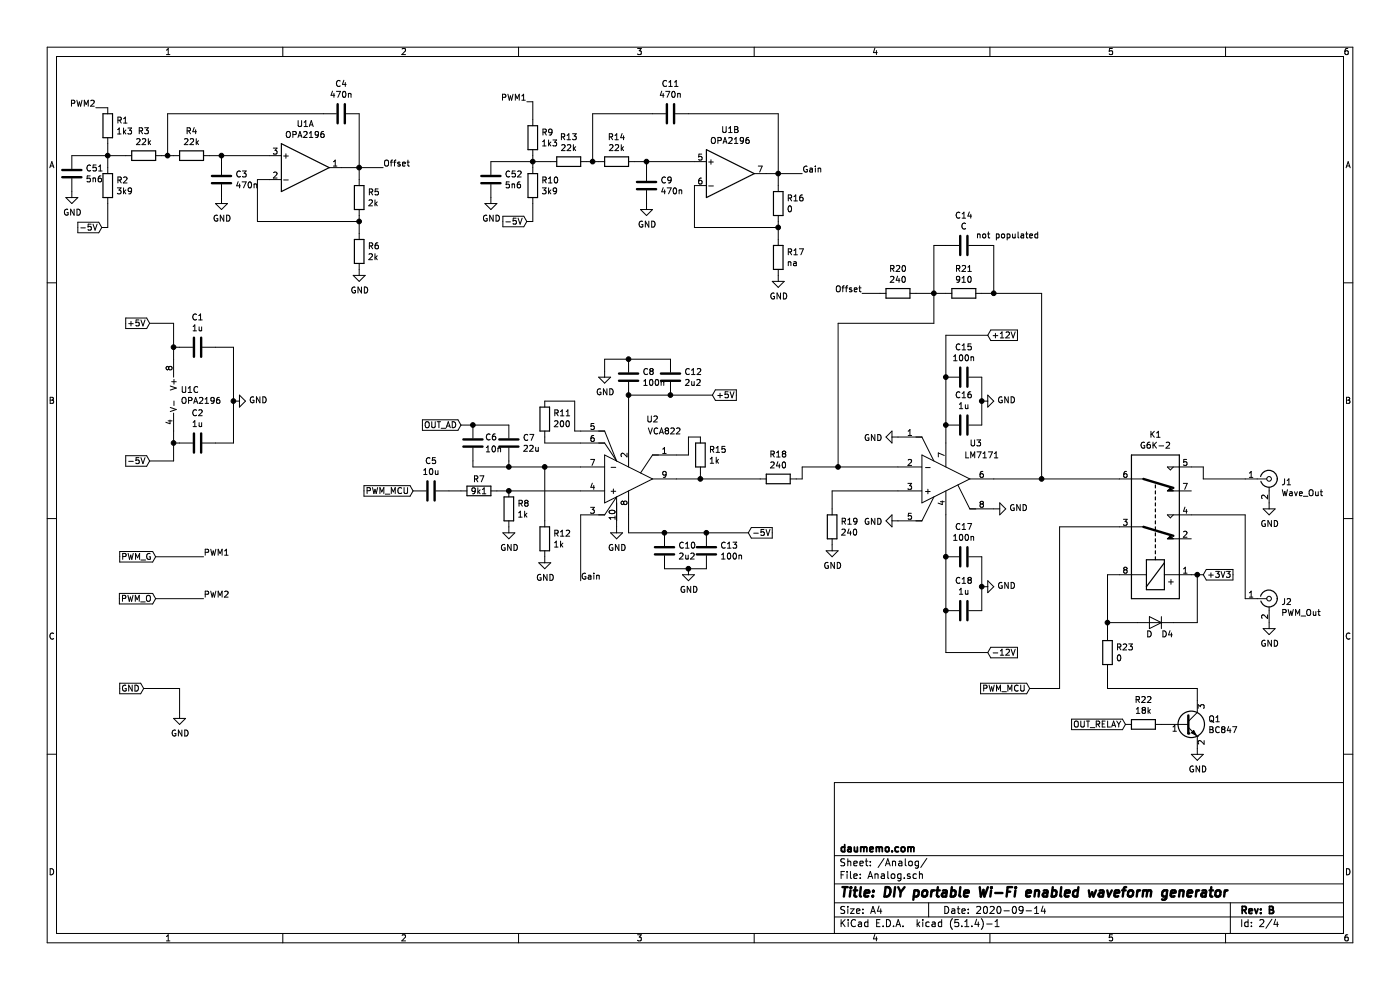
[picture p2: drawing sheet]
EESchema Schematic File Version 4
LIBS:FinalPCB-cache
EELAYER 30 0
EELAYER END
$Descr A4 11693 8268
encoding utf-8
Sheet 2 4
Title "DIY portable Wi-Fi enabled waveform generator"
Date "2020-09-14"
Rev "B"
Comp "daumemo.com"
Comment1 ""
Comment2 ""
Comment3 ""
Comment4 ""
$EndDescr
$Comp
L Amplifier_Operational:OPA2134 U1
U 1 1
P 2550 1400
F 0 "U1" H 2550 1767 50  0000 C CNN
F 1 "OPA2196" H 2550 1676 50  0000 C CNN
F 2 "Housings_SOIC:SOIC-8_3.9x4.9mm_Pitch1.27mm" H 2550 1400 50  0001 C CNN
F 3 "http://www.ti.com/lit/ds/symlink/opa134.pdf" H 2550 1400 50  0001 C CNN
	1    2550 1400
	1    0    0    -1  
$EndComp
$Comp
L Amplifier_Operational:OPA2134 U1
U 3 1
P 1550 3300
F 0 "U1" H 1508 3346 50  0000 L CNN
F 1 "OPA2196" H 1508 3255 50  0000 L CNN
F 2 "Housings_SOIC:SOIC-8_3.9x4.9mm_Pitch1.27mm" H 1550 3300 50  0001 C CNN
F 3 "http://www.ti.com/lit/ds/symlink/opa134.pdf" H 1550 3300 50  0001 C CNN
	3    1550 3300
	1    0    0    -1  
$EndComp
$Comp
L FinalPCB-rescue:LM7171-Users U?
U 1 1
P 7900 4000
AR Path="/5D8BDCD3" Ref="U?"  Part="1" 
AR Path="/5E861099/5D8BDCD3" Ref="U3"  Part="1" 
F 0 "U3" H 8150 4300 50  0000 C CNN
F 1 "LM7171" H 8200 4200 50  0000 C CNN
F 2 "Housings_SOIC:SOIC-8_3.9x4.9mm_Pitch1.27mm" H 7900 4000 50  0001 C CNN
F 3 "" H 7900 4000 50  0001 C CNN
	1    7900 4000
	1    0    0    -1  
$EndComp
$Comp
L FinalPCB-rescue:VCA822-Users U?
U 1 1
P 5250 4000
AR Path="/5D8C1D7A" Ref="U?"  Part="1" 
AR Path="/5E861099/5D8C1D7A" Ref="U2"  Part="1" 
F 0 "U2" H 5450 4500 50  0000 C CNN
F 1 "VCA822" H 5550 4400 50  0000 C CNN
F 2 "Housings_SSOP:MSOP-10_3x3mm_Pitch0.5mm" H 5250 4000 50  0001 C CNN
F 3 "" H 5250 4000 50  0001 C CNN
	1    5250 4000
	1    0    0    -1  
$EndComp
$Comp
L Device:R R11
U 1 1
P 4550 3500
F 0 "R11" H 4480 3454 50  0000 R CNN
F 1 "200" H 4480 3545 50  0000 R CNN
F 2 "Resistors_SMD:R_0603" V 4480 3500 50  0001 C CNN
F 3 "~" H 4550 3500 50  0001 C CNN
	1    4550 3500
	-1   0    0    1   
$EndComp
Wire Wire Line
	4550 3650 4550 3700
Wire Wire Line
	4550 3700 4850 3700
Wire Wire Line
	4850 3600 4800 3600
Wire Wire Line
	4800 3600 4800 3350
Wire Wire Line
	4800 3350 4550 3350
$Comp
L Device:R R15
U 1 1
P 5850 3800
F 0 "R15" H 5920 3846 50  0000 L CNN
F 1 "1k" H 5920 3755 50  0000 L CNN
F 2 "Resistors_SMD:R_0603" V 5780 3800 50  0001 C CNN
F 3 "~" H 5850 3800 50  0001 C CNN
	1    5850 3800
	1    0    0    -1  
$EndComp
Wire Wire Line
	5650 3800 5750 3800
Wire Wire Line
	5750 3800 5750 3650
Wire Wire Line
	5750 3650 5850 3650
Wire Wire Line
	5850 3950 5850 4000
Wire Wire Line
	5850 4000 5650 4000
$Comp
L power:GND #PWR08
U 1 1
P 5150 4400
F 0 "#PWR08" H 5150 4150 50  0001 C CNN
F 1 "GND" H 5155 4227 50  0000 C CNN
F 2 "" H 5150 4400 50  0001 C CNN
F 3 "" H 5150 4400 50  0001 C CNN
	1    5150 4400
	1    0    0    -1  
$EndComp
$Comp
L Device:R R18
U 1 1
P 6500 4000
F 0 "R18" V 6293 4000 50  0000 C CNN
F 1 "240" V 6384 4000 50  0000 C CNN
F 2 "Resistors_SMD:R_0603" V 6430 4000 50  0001 C CNN
F 3 "~" H 6500 4000 50  0001 C CNN
	1    6500 4000
	0    1    1    0   
$EndComp
$Comp
L power:GND #PWR013
U 1 1
P 7500 3650
F 0 "#PWR013" H 7500 3400 50  0001 C CNN
F 1 "GND" V 7505 3522 50  0000 R CNN
F 2 "" H 7500 3650 50  0001 C CNN
F 3 "" H 7500 3650 50  0001 C CNN
	1    7500 3650
	0    1    1    0   
$EndComp
$Comp
L power:GND #PWR014
U 1 1
P 7500 4350
F 0 "#PWR014" H 7500 4100 50  0001 C CNN
F 1 "GND" V 7505 4222 50  0000 R CNN
F 2 "" H 7500 4350 50  0001 C CNN
F 3 "" H 7500 4350 50  0001 C CNN
	1    7500 4350
	0    1    1    0   
$EndComp
$Comp
L power:GND #PWR017
U 1 1
P 8300 4250
F 0 "#PWR017" H 8300 4000 50  0001 C CNN
F 1 "GND" V 8305 4122 50  0000 R CNN
F 2 "" H 8300 4250 50  0001 C CNN
F 3 "" H 8300 4250 50  0001 C CNN
	1    8300 4250
	0    -1   -1   0   
$EndComp
$Comp
L Device:C C16
U 1 1
P 8050 3550
F 0 "C16" V 7798 3550 50  0000 C CNN
F 1 "1u" V 7889 3550 50  0000 C CNN
F 2 "Capacitors_SMD:C_0603" H 8088 3400 50  0001 C CNN
F 3 "~" H 8050 3550 50  0001 C CNN
	1    8050 3550
	0    1    1    0   
$EndComp
$Comp
L Device:C C15
U 1 1
P 8050 3150
F 0 "C15" V 7798 3150 50  0000 C CNN
F 1 "100n" V 7889 3150 50  0000 C CNN
F 2 "Capacitors_SMD:C_0603" H 8088 3000 50  0001 C CNN
F 3 "~" H 8050 3150 50  0001 C CNN
	1    8050 3150
	0    1    1    0   
$EndComp
$Comp
L Device:C C17
U 1 1
P 8050 4650
F 0 "C17" V 7798 4650 50  0000 C CNN
F 1 "100n" V 7889 4650 50  0000 C CNN
F 2 "Capacitors_SMD:C_0603" H 8088 4500 50  0001 C CNN
F 3 "~" H 8050 4650 50  0001 C CNN
	1    8050 4650
	0    1    1    0   
$EndComp
$Comp
L Device:C C18
U 1 1
P 8050 5100
F 0 "C18" V 7798 5100 50  0000 C CNN
F 1 "1u" V 7889 5100 50  0000 C CNN
F 2 "Capacitors_SMD:C_0603" H 8088 4950 50  0001 C CNN
F 3 "~" H 8050 5100 50  0001 C CNN
	1    8050 5100
	0    1    1    0   
$EndComp
Wire Wire Line
	7900 3700 7900 3550
Wire Wire Line
	7900 3550 7900 3150
Connection ~ 7900 3550
Wire Wire Line
	7900 4300 7900 4650
Wire Wire Line
	7900 4650 7900 5100
Connection ~ 7900 4650
Wire Wire Line
	7900 5100 7900 5450
Connection ~ 7900 5100
Connection ~ 7900 3150
Wire Wire Line
	8200 3150 8200 3350
Wire Wire Line
	8200 4650 8200 4900
$Comp
L power:GND #PWR016
U 1 1
P 8200 4900
F 0 "#PWR016" H 8200 4650 50  0001 C CNN
F 1 "GND" V 8205 4772 50  0000 R CNN
F 2 "" H 8200 4900 50  0001 C CNN
F 3 "" H 8200 4900 50  0001 C CNN
	1    8200 4900
	0    -1   -1   0   
$EndComp
Connection ~ 8200 4900
Wire Wire Line
	8200 4900 8200 5100
$Comp
L power:GND #PWR015
U 1 1
P 8200 3350
F 0 "#PWR015" H 8200 3100 50  0001 C CNN
F 1 "GND" V 8205 3222 50  0000 R CNN
F 2 "" H 8200 3350 50  0001 C CNN
F 3 "" H 8200 3350 50  0001 C CNN
	1    8200 3350
	0    -1   -1   0   
$EndComp
Connection ~ 8200 3350
Wire Wire Line
	8200 3350 8200 3550
$Comp
L Device:R R19
U 1 1
P 6950 4400
F 0 "R19" H 7020 4446 50  0000 L CNN
F 1 "240" H 7020 4355 50  0000 L CNN
F 2 "Resistors_SMD:R_0603" V 6880 4400 50  0001 C CNN
F 3 "~" H 6950 4400 50  0001 C CNN
	1    6950 4400
	1    0    0    -1  
$EndComp
Wire Wire Line
	6950 4250 6950 4100
Wire Wire Line
	6950 4100 7500 4100
$Comp
L power:GND #PWR012
U 1 1
P 6950 4550
F 0 "#PWR012" H 6950 4300 50  0001 C CNN
F 1 "GND" H 6955 4377 50  0000 C CNN
F 2 "" H 6950 4550 50  0001 C CNN
F 3 "" H 6950 4550 50  0001 C CNN
	1    6950 4550
	1    0    0    -1  
$EndComp
Connection ~ 5850 4000
Wire Wire Line
	6650 4000 6700 4000
Wire Wire Line
	6700 4000 6700 3900
Wire Wire Line
	6700 3900 7000 3900
$Comp
L Device:R R20
U 1 1
P 7500 2450
F 0 "R20" V 7293 2450 50  0000 C CNN
F 1 "240" V 7384 2450 50  0000 C CNN
F 2 "Resistors_SMD:R_0603" V 7430 2450 50  0001 C CNN
F 3 "~" H 7500 2450 50  0001 C CNN
	1    7500 2450
	0    1    1    0   
$EndComp
$Comp
L Device:R R21
U 1 1
P 8050 2450
F 0 "R21" V 7843 2450 50  0000 C CNN
F 1 "910" V 7934 2450 50  0000 C CNN
F 2 "Resistors_SMD:R_0603" V 7980 2450 50  0001 C CNN
F 3 "~" H 8050 2450 50  0001 C CNN
	1    8050 2450
	0    1    1    0   
$EndComp
$Comp
L Device:C C14
U 1 1
P 8050 2050
F 0 "C14" V 7798 2050 50  0000 C CNN
F 1 "C" V 7889 2050 50  0000 C CNN
F 2 "Capacitors_SMD:C_0603" H 8088 1900 50  0001 C CNN
F 3 "~" H 8050 2050 50  0001 C CNN
	1    8050 2050
	0    1    1    0   
$EndComp
Wire Wire Line
	7900 2050 7800 2050
Wire Wire Line
	7800 2050 7800 2450
Wire Wire Line
	7800 2450 7900 2450
Wire Wire Line
	7800 2450 7650 2450
Connection ~ 7800 2450
Wire Wire Line
	8200 2450 8300 2450
Wire Wire Line
	8300 2450 8300 2050
Wire Wire Line
	8300 2050 8200 2050
Wire Wire Line
	8300 2450 8700 2450
Wire Wire Line
	8700 2450 8700 4000
Wire Wire Line
	8700 4000 8300 4000
Connection ~ 8300 2450
Wire Wire Line
	7350 2450 7200 2450
Wire Wire Line
	7800 2450 7800 2700
Wire Wire Line
	7800 2700 7000 2700
Wire Wire Line
	7000 2700 7000 3900
Connection ~ 7000 3900
Wire Wire Line
	7000 3900 7500 3900
$Comp
L Device:C C10
U 1 1
P 5550 4600
F 0 "C10" H 5665 4646 50  0000 L CNN
F 1 "2u2" H 5665 4555 50  0000 L CNN
F 2 "Capacitors_SMD:C_0603" H 5588 4450 50  0001 C CNN
F 3 "~" H 5550 4600 50  0001 C CNN
	1    5550 4600
	1    0    0    -1  
$EndComp
$Comp
L Device:C C13
U 1 1
P 5900 4600
F 0 "C13" H 6015 4646 50  0000 L CNN
F 1 "100n" H 6015 4555 50  0000 L CNN
F 2 "Capacitors_SMD:C_0603" H 5938 4450 50  0001 C CNN
F 3 "~" H 5900 4600 50  0001 C CNN
	1    5900 4600
	1    0    0    -1  
$EndComp
Wire Wire Line
	5250 4300 5250 4450
Wire Wire Line
	5250 4450 5550 4450
Wire Wire Line
	5550 4450 5900 4450
Connection ~ 5550 4450
Wire Wire Line
	5900 4450 6250 4450
Connection ~ 5900 4450
Wire Wire Line
	5900 4750 5750 4750
$Comp
L power:GND #PWR010
U 1 1
P 5750 4750
F 0 "#PWR010" H 5750 4500 50  0001 C CNN
F 1 "GND" H 5755 4577 50  0000 C CNN
F 2 "" H 5750 4750 50  0001 C CNN
F 3 "" H 5750 4750 50  0001 C CNN
	1    5750 4750
	1    0    0    -1  
$EndComp
Connection ~ 5750 4750
Wire Wire Line
	5750 4750 5550 4750
$Comp
L Device:C C8
U 1 1
P 5250 3150
F 0 "C8" H 5365 3196 50  0000 L CNN
F 1 "100n" H 5365 3105 50  0000 L CNN
F 2 "Capacitors_SMD:C_0603" H 5288 3000 50  0001 C CNN
F 3 "~" H 5250 3150 50  0001 C CNN
	1    5250 3150
	1    0    0    -1  
$EndComp
$Comp
L Device:C C12
U 1 1
P 5600 3150
F 0 "C12" H 5715 3196 50  0000 L CNN
F 1 "2u2" H 5715 3105 50  0000 L CNN
F 2 "Capacitors_SMD:C_0603" H 5638 3000 50  0001 C CNN
F 3 "~" H 5600 3150 50  0001 C CNN
	1    5600 3150
	1    0    0    -1  
$EndComp
Wire Wire Line
	5250 3300 5600 3300
Wire Wire Line
	5250 3300 5250 3700
Connection ~ 5250 3300
Wire Wire Line
	5600 3300 5950 3300
Connection ~ 5600 3300
Wire Wire Line
	5600 3000 5250 3000
Wire Wire Line
	5250 3000 5050 3000
Wire Wire Line
	5050 3000 5050 3100
Connection ~ 5250 3000
$Comp
L power:GND #PWR07
U 1 1
P 5050 3100
F 0 "#PWR07" H 5050 2850 50  0001 C CNN
F 1 "GND" H 5055 2927 50  0000 C CNN
F 2 "" H 5050 3100 50  0001 C CNN
F 3 "" H 5050 3100 50  0001 C CNN
	1    5050 3100
	1    0    0    -1  
$EndComp
$Comp
L Device:R R5
U 1 1
P 3000 1650
F 0 "R5" H 3070 1696 50  0000 L CNN
F 1 "2k" H 3070 1605 50  0000 L CNN
F 2 "Resistors_SMD:R_0603" V 2930 1650 50  0001 C CNN
F 3 "~" H 3000 1650 50  0001 C CNN
	1    3000 1650
	1    0    0    -1  
$EndComp
$Comp
L Device:R R6
U 1 1
P 3000 2100
F 0 "R6" H 3070 2146 50  0000 L CNN
F 1 "2k" H 3070 2055 50  0000 L CNN
F 2 "Resistors_SMD:R_0603" V 2930 2100 50  0001 C CNN
F 3 "~" H 3000 2100 50  0001 C CNN
	1    3000 2100
	1    0    0    -1  
$EndComp
$Comp
L Device:C C4
U 1 1
P 2850 950
F 0 "C4" V 2598 950 50  0000 C CNN
F 1 "470n" V 2689 950 50  0000 C CNN
F 2 "Capacitors_SMD:C_0603" H 2888 800 50  0001 C CNN
F 3 "~" H 2850 950 50  0001 C CNN
	1    2850 950 
	0    1    1    0   
$EndComp
$Comp
L Device:C C3
U 1 1
P 1850 1500
F 0 "C3" H 1965 1546 50  0000 L CNN
F 1 "470n" H 1965 1455 50  0000 L CNN
F 2 "Capacitors_SMD:C_0603" H 1888 1350 50  0001 C CNN
F 3 "~" H 1850 1500 50  0001 C CNN
	1    1850 1500
	1    0    0    -1  
$EndComp
$Comp
L Device:R R4
U 1 1
P 1600 1300
F 0 "R4" V 1393 1300 50  0000 C CNN
F 1 "22k" V 1484 1300 50  0000 C CNN
F 2 "Resistors_SMD:R_0603" V 1530 1300 50  0001 C CNN
F 3 "~" H 1600 1300 50  0001 C CNN
	1    1600 1300
	0    1    1    0   
$EndComp
$Comp
L Device:R R3
U 1 1
P 1200 1300
F 0 "R3" V 993 1300 50  0000 C CNN
F 1 "22k" V 1084 1300 50  0000 C CNN
F 2 "Resistors_SMD:R_0603" V 1130 1300 50  0001 C CNN
F 3 "~" H 1200 1300 50  0001 C CNN
	1    1200 1300
	0    1    1    0   
$EndComp
Wire Wire Line
	1050 1300 900  1300
Wire Wire Line
	1350 1300 1400 1300
Wire Wire Line
	1750 1300 1850 1300
Wire Wire Line
	1850 1300 1850 1350
Wire Wire Line
	2250 1300 1850 1300
Connection ~ 1850 1300
$Comp
L power:GND #PWR02
U 1 1
P 1850 1650
F 0 "#PWR02" H 1850 1400 50  0001 C CNN
F 1 "GND" H 1855 1477 50  0000 C CNN
F 2 "" H 1850 1650 50  0001 C CNN
F 3 "" H 1850 1650 50  0001 C CNN
	1    1850 1650
	1    0    0    -1  
$EndComp
Wire Wire Line
	1400 1300 1400 950 
Wire Wire Line
	1400 950  2700 950 
Connection ~ 1400 1300
Wire Wire Line
	1400 1300 1450 1300
Wire Wire Line
	3000 950  3000 1400
Wire Wire Line
	3000 1400 2850 1400
Wire Wire Line
	3000 1500 3000 1400
Connection ~ 3000 1400
Wire Wire Line
	3000 1400 3200 1400
Wire Wire Line
	3000 1800 3000 1850
Wire Wire Line
	3000 1850 2150 1850
Wire Wire Line
	2150 1850 2150 1500
Wire Wire Line
	2150 1500 2250 1500
Connection ~ 3000 1850
Wire Wire Line
	3000 1850 3000 1950
$Comp
L power:GND #PWR04
U 1 1
P 3000 2250
F 0 "#PWR04" H 3000 2000 50  0001 C CNN
F 1 "GND" H 3005 2077 50  0000 C CNN
F 2 "" H 3000 2250 50  0001 C CNN
F 3 "" H 3000 2250 50  0001 C CNN
	1    3000 2250
	1    0    0    -1  
$EndComp
Text Label 6700 1450 0    50   ~ 0
Gain
Text Label 4400 850  2    50   ~ 0
PWM1
$Comp
L Device:C C1
U 1 1
P 1650 2900
F 0 "C1" V 1398 2900 50  0000 C CNN
F 1 "1u" V 1489 2900 50  0000 C CNN
F 2 "Capacitors_SMD:C_0603" H 1688 2750 50  0001 C CNN
F 3 "~" H 1650 2900 50  0001 C CNN
	1    1650 2900
	0    1    1    0   
$EndComp
$Comp
L Device:C C2
U 1 1
P 1650 3700
F 0 "C2" V 1398 3700 50  0000 C CNN
F 1 "1u" V 1489 3700 50  0000 C CNN
F 2 "Capacitors_SMD:C_0603" H 1688 3550 50  0001 C CNN
F 3 "~" H 1650 3700 50  0001 C CNN
	1    1650 3700
	0    1    1    0   
$EndComp
Wire Wire Line
	1450 3000 1450 2900
Wire Wire Line
	1450 2900 1500 2900
Wire Wire Line
	1450 2900 1450 2700
Connection ~ 1450 2900
Wire Wire Line
	1500 3700 1450 3700
Wire Wire Line
	1450 3700 1450 3600
Wire Wire Line
	1450 3700 1450 3850
Connection ~ 1450 3700
Wire Wire Line
	1800 3700 1950 3700
Wire Wire Line
	1950 3700 1950 3350
Wire Wire Line
	1950 2900 1800 2900
$Comp
L power:GND #PWR03
U 1 1
P 1950 3350
F 0 "#PWR03" H 1950 3100 50  0001 C CNN
F 1 "GND" V 1955 3222 50  0000 R CNN
F 2 "" H 1950 3350 50  0001 C CNN
F 3 "" H 1950 3350 50  0001 C CNN
	1    1950 3350
	0    -1   -1   0   
$EndComp
Connection ~ 1950 3350
Wire Wire Line
	1950 3350 1950 2900
Wire Wire Line
	1250 2700 1450 2700
Wire Wire Line
	1450 3850 1250 3850
Wire Wire Line
	1300 4650 1700 4650
Wire Wire Line
	1300 5000 1700 5000
Text Label 1700 4650 0    50   ~ 0
PWM1
Text Label 1700 5000 0    50   ~ 0
PWM2
$Comp
L Amplifier_Operational:OPA2134 U1
U 2 1
P 6100 1450
F 0 "U1" H 6100 1817 50  0000 C CNN
F 1 "OPA2196" H 6100 1726 50  0000 C CNN
F 2 "Housings_SOIC:SOIC-8_3.9x4.9mm_Pitch1.27mm" H 6100 1450 50  0001 C CNN
F 3 "http://www.ti.com/lit/ds/symlink/opa134.pdf" H 6100 1450 50  0001 C CNN
	2    6100 1450
	1    0    0    -1  
$EndComp
$Comp
L Device:R R16
U 1 1
P 6500 1700
F 0 "R16" H 6570 1746 50  0000 L CNN
F 1 "0" H 6570 1655 50  0000 L CNN
F 2 "Resistors_SMD:R_0603" V 6430 1700 50  0001 C CNN
F 3 "~" H 6500 1700 50  0001 C CNN
	1    6500 1700
	1    0    0    -1  
$EndComp
$Comp
L Device:R R17
U 1 1
P 6500 2150
F 0 "R17" H 6570 2196 50  0000 L CNN
F 1 "na" H 6570 2105 50  0000 L CNN
F 2 "Resistors_SMD:R_0603" V 6430 2150 50  0001 C CNN
F 3 "~" H 6500 2150 50  0001 C CNN
	1    6500 2150
	1    0    0    -1  
$EndComp
$Comp
L power:GND #PWR011
U 1 1
P 6500 2300
F 0 "#PWR011" H 6500 2050 50  0001 C CNN
F 1 "GND" H 6505 2127 50  0000 C CNN
F 2 "" H 6500 2300 50  0001 C CNN
F 3 "" H 6500 2300 50  0001 C CNN
	1    6500 2300
	1    0    0    -1  
$EndComp
$Comp
L Device:C C9
U 1 1
P 5400 1550
F 0 "C9" H 5515 1596 50  0000 L CNN
F 1 "470n" H 5515 1505 50  0000 L CNN
F 2 "Capacitors_SMD:C_0603" H 5438 1400 50  0001 C CNN
F 3 "~" H 5400 1550 50  0001 C CNN
	1    5400 1550
	1    0    0    -1  
$EndComp
$Comp
L Device:R R14
U 1 1
P 5150 1350
F 0 "R14" V 4943 1350 50  0000 C CNN
F 1 "22k" V 5034 1350 50  0000 C CNN
F 2 "Resistors_SMD:R_0603" V 5080 1350 50  0001 C CNN
F 3 "~" H 5150 1350 50  0001 C CNN
	1    5150 1350
	0    1    1    0   
$EndComp
$Comp
L Device:R R13
U 1 1
P 4750 1350
F 0 "R13" V 4543 1350 50  0000 C CNN
F 1 "22k" V 4634 1350 50  0000 C CNN
F 2 "Resistors_SMD:R_0603" V 4680 1350 50  0001 C CNN
F 3 "~" H 4750 1350 50  0001 C CNN
	1    4750 1350
	0    1    1    0   
$EndComp
Wire Wire Line
	4900 1350 4950 1350
Wire Wire Line
	5300 1350 5400 1350
Wire Wire Line
	5400 1350 5400 1400
Wire Wire Line
	5800 1350 5400 1350
Connection ~ 5400 1350
$Comp
L power:GND #PWR09
U 1 1
P 5400 1700
F 0 "#PWR09" H 5400 1450 50  0001 C CNN
F 1 "GND" H 5405 1527 50  0000 C CNN
F 2 "" H 5400 1700 50  0001 C CNN
F 3 "" H 5400 1700 50  0001 C CNN
	1    5400 1700
	1    0    0    -1  
$EndComp
Connection ~ 4950 1350
Wire Wire Line
	4950 1350 5000 1350
Wire Wire Line
	6500 1850 6500 1900
Wire Wire Line
	6400 1450 6500 1450
Wire Wire Line
	6500 1450 6500 1550
Wire Wire Line
	6500 1450 6700 1450
Connection ~ 6500 1450
Wire Wire Line
	6500 1900 5800 1900
Wire Wire Line
	5800 1900 5800 1550
Connection ~ 6500 1900
Wire Wire Line
	6500 1900 6500 2000
$Comp
L Device:C C11
U 1 1
P 5600 950
F 0 "C11" V 5348 950 50  0000 C CNN
F 1 "470n" V 5439 950 50  0000 C CNN
F 2 "Capacitors_SMD:C_0603" H 5638 800 50  0001 C CNN
F 3 "~" H 5600 950 50  0001 C CNN
	1    5600 950 
	0    1    1    0   
$EndComp
Wire Wire Line
	5450 950  4950 950 
Wire Wire Line
	4950 950  4950 1350
Wire Wire Line
	5750 950  6500 950 
Wire Wire Line
	6500 950  6500 1450
Text Label 800  900  2    50   ~ 0
PWM2
Text Label 3200 1400 0    50   ~ 0
Offset
$Comp
L Device:R R8
U 1 1
P 4250 4250
F 0 "R8" H 4320 4296 50  0000 L CNN
F 1 "1k" H 4320 4205 50  0000 L CNN
F 2 "Resistors_SMD:R_0603" V 4180 4250 50  0001 C CNN
F 3 "~" H 4250 4250 50  0001 C CNN
	1    4250 4250
	1    0    0    -1  
$EndComp
$Comp
L power:GND #PWR05
U 1 1
P 4250 4400
F 0 "#PWR05" H 4250 4150 50  0001 C CNN
F 1 "GND" H 4255 4227 50  0000 C CNN
F 2 "" H 4250 4400 50  0001 C CNN
F 3 "" H 4250 4400 50  0001 C CNN
	1    4250 4400
	1    0    0    -1  
$EndComp
Wire Wire Line
	4250 4100 4850 4100
$Comp
L Device:R R7
U 1 1
P 4000 4100
F 0 "R7" V 3900 4100 50  0000 C CNN
F 1 "9k1" V 4000 4100 50  0000 C CNN
F 2 "Resistors_SMD:R_0603" V 3930 4100 50  0001 C CNN
F 3 "~" H 4000 4100 50  0001 C CNN
	1    4000 4100
	0    1    1    0   
$EndComp
$Comp
L Device:R R12
U 1 1
P 4550 4500
F 0 "R12" H 4620 4546 50  0000 L CNN
F 1 "1k" H 4620 4455 50  0000 L CNN
F 2 "Resistors_SMD:R_0603" V 4480 4500 50  0001 C CNN
F 3 "~" H 4550 4500 50  0001 C CNN
	1    4550 4500
	1    0    0    -1  
$EndComp
Wire Wire Line
	4550 4350 4550 3900
Connection ~ 4550 3900
Wire Wire Line
	4550 3900 4850 3900
$Comp
L power:GND #PWR06
U 1 1
P 4550 4650
F 0 "#PWR06" H 4550 4400 50  0001 C CNN
F 1 "GND" H 4555 4477 50  0000 C CNN
F 2 "" H 4550 4650 50  0001 C CNN
F 3 "" H 4550 4650 50  0001 C CNN
	1    4550 4650
	1    0    0    -1  
$EndComp
Wire Wire Line
	4150 4100 4250 4100
Connection ~ 4250 4100
Wire Wire Line
	3850 4100 3750 4100
Wire Wire Line
	4850 4850 4850 4300
$Comp
L power:GND #PWR01
U 1 1
P 1500 5950
F 0 "#PWR01" H 1500 5700 50  0001 C CNN
F 1 "GND" H 1505 5777 50  0000 C CNN
F 2 "" H 1500 5950 50  0001 C CNN
F 3 "" H 1500 5950 50  0001 C CNN
	1    1500 5950
	1    0    0    -1  
$EndComp
$Comp
L Device:C C7
U 1 1
P 4250 3700
F 0 "C7" H 4365 3746 50  0000 L CNN
F 1 "22u" H 4365 3655 50  0000 L CNN
F 2 "Capacitors_SMD:C_0603" H 4288 3550 50  0001 C CNN
F 3 "~" H 4250 3700 50  0001 C CNN
	1    4250 3700
	1    0    0    -1  
$EndComp
Wire Wire Line
	4250 3850 4250 3900
Wire Wire Line
	4250 3900 4550 3900
Text Notes 8150 2000 0    50   ~ 0
not populated\n
Text GLabel 1300 4650 0    50   Input ~ 0
PWM_G
Text GLabel 1300 5000 0    50   Input ~ 0
PWM_O
Text GLabel 1200 5750 0    50   Input ~ 0
GND
Wire Wire Line
	1200 5750 1500 5750
Wire Wire Line
	1500 5750 1500 5950
Text Label 4850 4850 0    50   ~ 0
Gain
Wire Wire Line
	5850 4000 6350 4000
Text Label 7200 2450 2    50   ~ 0
Offset
$Comp
L Device:R R1
U 1 1
P 900 1050
F 0 "R1" H 970 1096 50  0000 L CNN
F 1 "1k3" H 970 1005 50  0000 L CNN
F 2 "Resistors_SMD:R_0603" V 830 1050 50  0001 C CNN
F 3 "~" H 900 1050 50  0001 C CNN
	1    900  1050
	1    0    0    -1  
$EndComp
$Comp
L Device:R R2
U 1 1
P 900 1550
F 0 "R2" H 970 1596 50  0000 L CNN
F 1 "3k9" H 970 1505 50  0000 L CNN
F 2 "Resistors_SMD:R_0603" V 830 1550 50  0001 C CNN
F 3 "~" H 900 1550 50  0001 C CNN
	1    900  1550
	1    0    0    -1  
$EndComp
Wire Wire Line
	900  1400 900  1300
Wire Wire Line
	900  1300 900  1200
Connection ~ 900  1300
Text GLabel 850  1900 0    50   Input ~ 0
-5V
Wire Wire Line
	850  1900 900  1900
Wire Wire Line
	900  1900 900  1700
Wire Wire Line
	800  900  900  900 
$Comp
L Device:R R9
U 1 1
P 4450 1150
F 0 "R9" H 4520 1196 50  0000 L CNN
F 1 "1k3" H 4520 1105 50  0000 L CNN
F 2 "Resistors_SMD:R_0603" V 4380 1150 50  0001 C CNN
F 3 "~" H 4450 1150 50  0001 C CNN
	1    4450 1150
	1    0    0    -1  
$EndComp
$Comp
L Device:R R10
U 1 1
P 4450 1550
F 0 "R10" H 4520 1596 50  0000 L CNN
F 1 "3k9" H 4520 1505 50  0000 L CNN
F 2 "Resistors_SMD:R_0603" V 4380 1550 50  0001 C CNN
F 3 "~" H 4450 1550 50  0001 C CNN
	1    4450 1550
	1    0    0    -1  
$EndComp
Text GLabel 4400 1850 0    50   Input ~ 0
-5V
Wire Wire Line
	4400 1850 4450 1850
Wire Wire Line
	4450 1850 4450 1700
Wire Wire Line
	4450 1400 4450 1350
Wire Wire Line
	4450 1350 4600 1350
Connection ~ 4450 1350
Wire Wire Line
	4450 1350 4450 1300
Wire Wire Line
	4400 850  4450 850 
Wire Wire Line
	4450 850  4450 1000
Text GLabel 5950 3300 2    50   Input ~ 0
+5V
Text GLabel 6250 4450 2    50   Input ~ 0
-5V
Text GLabel 8250 5450 2    50   Input ~ 0
-12V
Text GLabel 8250 2800 2    50   Input ~ 0
+12V
Wire Wire Line
	8250 2800 7900 2800
Wire Wire Line
	7900 2800 7900 3150
Wire Wire Line
	7900 5450 8250 5450
Text GLabel 1250 2700 0    50   Input ~ 0
+5V
Text GLabel 1250 3850 0    50   Input ~ 0
-5V
$Comp
L Connector:Conn_Coaxial J1
U 1 1
P 10600 4000
F 0 "J1" H 10700 3975 50  0000 L CNN
F 1 "Wave_Out" H 10700 3884 50  0000 L CNN
F 2 "SMA_Samtec:SMA_Samtec_SMA-J-P-X-ST-EM1_EdgeMount" H 10600 4000 50  0001 C CNN
F 3 " ~" H 10600 4000 50  0001 C CNN
	1    10600 4000
	1    0    0    -1  
$EndComp
$Comp
L Connector:Conn_Coaxial J2
U 1 1
P 10600 5000
F 0 "J2" H 10700 4975 50  0000 L CNN
F 1 "PWM_Out" H 10700 4884 50  0000 L CNN
F 2 "SMA_Samtec:SMA_Samtec_SMA-J-P-X-ST-EM1_EdgeMount" H 10600 5000 50  0001 C CNN
F 3 " ~" H 10600 5000 50  0001 C CNN
	1    10600 5000
	1    0    0    -1  
$EndComp
$Comp
L power:GND #PWR019
U 1 1
P 10600 4200
F 0 "#PWR019" H 10600 3950 50  0001 C CNN
F 1 "GND" H 10605 4027 50  0000 C CNN
F 2 "" H 10600 4200 50  0001 C CNN
F 3 "" H 10600 4200 50  0001 C CNN
	1    10600 4200
	1    0    0    -1  
$EndComp
$Comp
L power:GND #PWR020
U 1 1
P 10600 5200
F 0 "#PWR020" H 10600 4950 50  0001 C CNN
F 1 "GND" H 10605 5027 50  0000 C CNN
F 2 "" H 10600 5200 50  0001 C CNN
F 3 "" H 10600 5200 50  0001 C CNN
	1    10600 5200
	1    0    0    -1  
$EndComp
Connection ~ 8700 4000
Text GLabel 9400 6050 0    50   Input ~ 0
OUT_RELAY
Wire Wire Line
	8850 5750 8600 5750
Text GLabel 10050 4800 2    50   Input ~ 0
+3V3
Text GLabel 3850 3550 0    50   Input ~ 0
OUT_AD
Wire Wire Line
	4250 3550 3950 3550
$Comp
L Device:C C6
U 1 1
P 3950 3700
F 0 "C6" H 4050 3750 50  0000 L CNN
F 1 "10n" H 4050 3650 50  0000 L CNN
F 2 "Capacitors_SMD:C_0603" H 3988 3550 50  0001 C CNN
F 3 "~" H 3950 3700 50  0001 C CNN
	1    3950 3700
	1    0    0    -1  
$EndComp
Connection ~ 3950 3550
Wire Wire Line
	3950 3550 3850 3550
Wire Wire Line
	3950 3850 3950 3900
Wire Wire Line
	3950 3900 4250 3900
Connection ~ 4250 3900
$Comp
L Device:C C5
U 1 1
P 3600 4100
F 0 "C5" V 3348 4100 50  0000 C CNN
F 1 "10u" V 3439 4100 50  0000 C CNN
F 2 "Capacitors_SMD:C_0603" H 3638 3950 50  0001 C CNN
F 3 "~" H 3600 4100 50  0001 C CNN
	1    3600 4100
	0    1    1    0   
$EndComp
Text GLabel 3450 4100 0    50   Input ~ 0
PWM_MCU
Text GLabel 8600 5750 0    50   Input ~ 0
PWM_MCU
$Comp
L Device:D D4
U 1 1
P 9650 5200
F 0 "D4" H 9550 5300 50  0000 C CNN
F 1 "D" H 9700 5300 50  0000 C CNN
F 2 "Diodes_SMD:D_SOD-123" H 9650 5200 50  0001 C CNN
F 3 "~" H 9650 5200 50  0001 C CNN
	1    9650 5200
	-1   0    0    1   
$EndComp
$Comp
L power:GND #PWR018
U 1 1
P 10000 6250
F 0 "#PWR018" H 10000 6000 50  0001 C CNN
F 1 "GND" H 10005 6077 50  0000 C CNN
F 2 "" H 10000 6250 50  0001 C CNN
F 3 "" H 10000 6250 50  0001 C CNN
	1    10000 6250
	1    0    0    -1  
$EndComp
$Comp
L Device:R R22
U 1 1
P 9550 6050
F 0 "R22" V 9343 6050 50  0000 C CNN
F 1 "18k" V 9434 6050 50  0000 C CNN
F 2 "Resistors_SMD:R_0603" V 9480 6050 50  0001 C CNN
F 3 "~" H 9550 6050 50  0001 C CNN
	1    9550 6050
	0    1    1    0   
$EndComp
$Comp
L Device:R R23
U 1 1
P 9250 5450
F 0 "R23" H 9320 5496 50  0000 L CNN
F 1 "0" H 9320 5405 50  0000 L CNN
F 2 "Resistors_SMD:R_0805" V 9180 5450 50  0001 C CNN
F 3 "~" H 9250 5450 50  0001 C CNN
	1    9250 5450
	1    0    0    -1  
$EndComp
$Comp
L Transistor_BJT:BC847 Q1
U 1 1
P 9900 6050
F 0 "Q1" H 10091 6096 50  0000 L CNN
F 1 "BC847" H 10091 6005 50  0000 L CNN
F 2 "TO_SOT_Packages_SMD:SOT-23" H 10100 5975 50  0001 L CIN
F 3 "http://www.infineon.com/dgdl/Infineon-BC847SERIES_BC848SERIES_BC849SERIES_BC850SERIES-DS-v01_01-en.pdf?fileId=db3a304314dca389011541d4630a1657" H 9900 6050 50  0001 L CNN
	1    9900 6050
	1    0    0    -1  
$EndComp
$Comp
L Relay:G6K-2 K1
U 1 1
P 9650 4400
F 0 "K1" V 10417 4400 50  0000 C CNN
F 1 "G6K-2" V 10326 4400 50  0000 C CNN
F 2 "FinalPCB:Relay_DPDT_Omron_G6K-2F-Y" H 10300 4350 50  0001 L CNN
F 3 "http://omronfs.omron.com/en_US/ecb/products/pdf/en-g6k.pdf" H 9450 4400 50  0001 C CNN
	1    9650 4400
	0    1    -1   0   
$EndComp
Wire Wire Line
	10050 4800 10000 4800
Wire Wire Line
	9350 4800 9250 4800
Wire Wire Line
	9250 4800 9250 5200
Wire Wire Line
	9250 5600 9250 5750
Wire Wire Line
	9250 5750 10000 5750
Wire Wire Line
	10000 5750 10000 5850
Wire Wire Line
	9500 5200 9250 5200
Connection ~ 9250 5200
Wire Wire Line
	9250 5200 9250 5300
Wire Wire Line
	9800 5200 10000 5200
Wire Wire Line
	10000 5200 10000 4800
Connection ~ 10000 4800
Wire Wire Line
	10000 4800 9950 4800
Wire Wire Line
	9950 4300 10400 4300
Wire Wire Line
	10400 4300 10400 5000
Wire Wire Line
	10050 4000 10050 3900
Wire Wire Line
	10050 3900 9950 3900
Wire Wire Line
	10050 4000 10400 4000
Wire Wire Line
	8850 4400 9350 4400
Wire Wire Line
	8850 4400 8850 5750
Wire Wire Line
	8700 4000 9350 4000
$Comp
L Device:C C51
U 1 1
P 600 1450
F 0 "C51" H 715 1496 50  0000 L CNN
F 1 "5n6" H 715 1405 50  0000 L CNN
F 2 "Capacitors_SMD:C_0603" H 638 1300 50  0001 C CNN
F 3 "~" H 600 1450 50  0001 C CNN
	1    600  1450
	1    0    0    -1  
$EndComp
$Comp
L Device:C C52
U 1 1
P 4100 1500
F 0 "C52" H 4215 1546 50  0000 L CNN
F 1 "5n6" H 4215 1455 50  0000 L CNN
F 2 "Capacitors_SMD:C_0603" H 4138 1350 50  0001 C CNN
F 3 "~" H 4100 1500 50  0001 C CNN
	1    4100 1500
	1    0    0    -1  
$EndComp
$Comp
L power:GND #PWR090
U 1 1
P 600 1600
F 0 "#PWR090" H 600 1350 50  0001 C CNN
F 1 "GND" H 605 1427 50  0000 C CNN
F 2 "" H 600 1600 50  0001 C CNN
F 3 "" H 600 1600 50  0001 C CNN
	1    600  1600
	1    0    0    -1  
$EndComp
$Comp
L power:GND #PWR091
U 1 1
P 4100 1650
F 0 "#PWR091" H 4100 1400 50  0001 C CNN
F 1 "GND" H 4105 1477 50  0000 C CNN
F 2 "" H 4100 1650 50  0001 C CNN
F 3 "" H 4100 1650 50  0001 C CNN
	1    4100 1650
	1    0    0    -1  
$EndComp
Wire Wire Line
	4100 1350 4450 1350
Wire Wire Line
	600  1300 900  1300
$EndSCHEMATC
